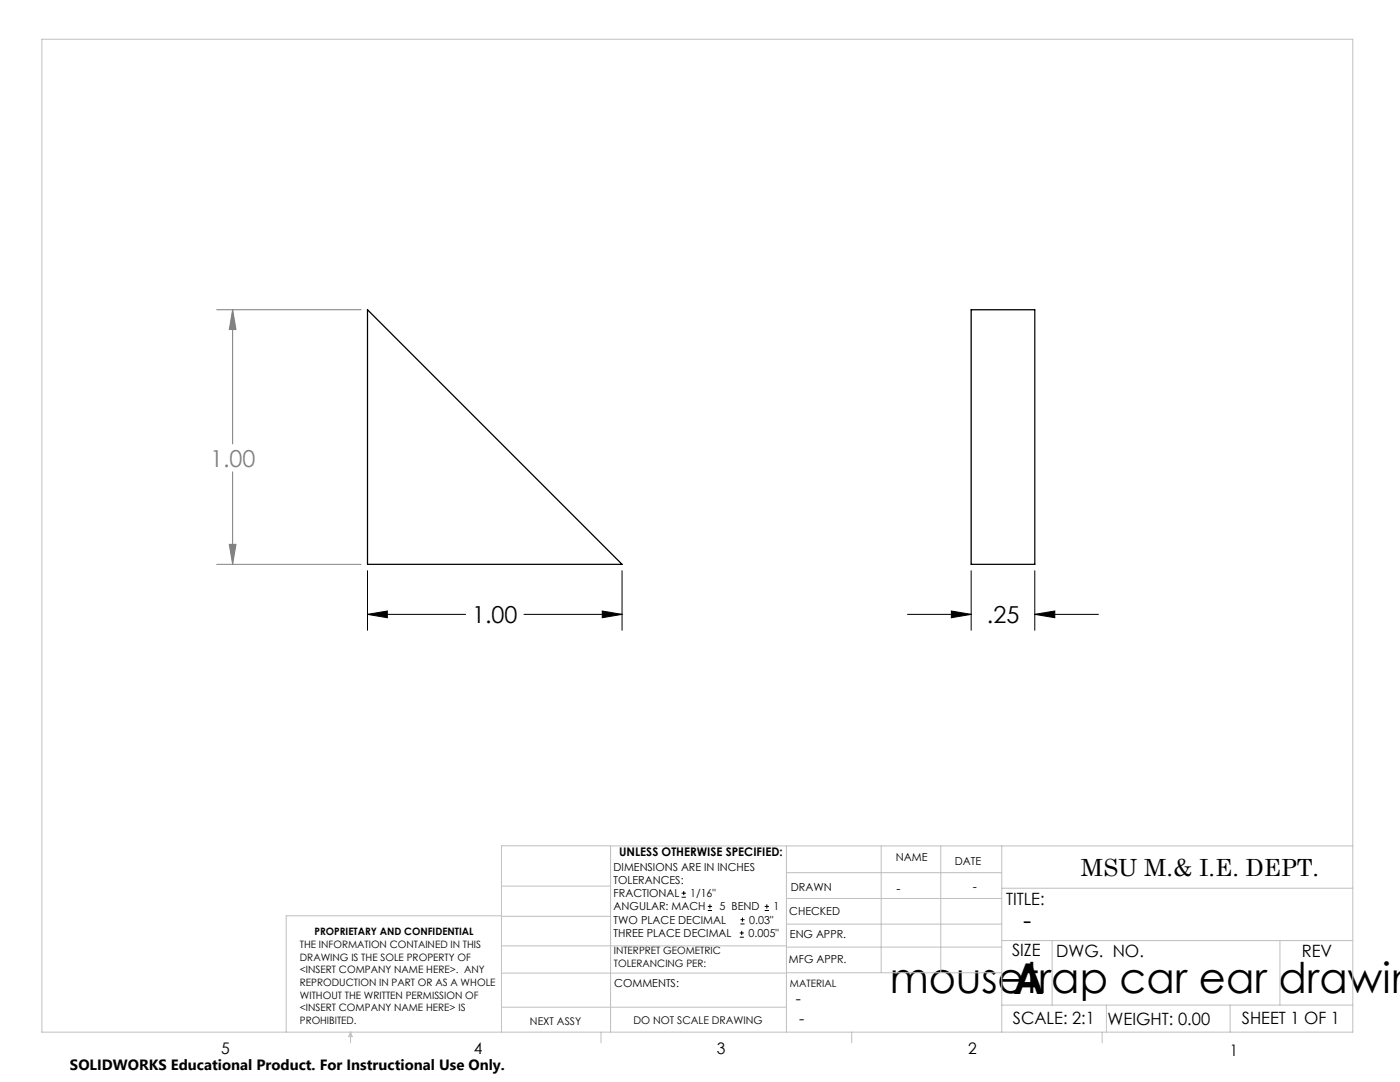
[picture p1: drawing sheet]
<svg xmlns="http://www.w3.org/2000/svg" width="279mm" height="216mm" viewBox="0 0 279 216" stroke-linecap="round" stroke-linejoin="round" font-family="sans-serif">
<g fill="none" stroke="#000" stroke-width=".2">
<path d="M73.3 113.9v11.9M124.1 113.9v11.9M193.8 113.9v11.9M206.5 113.9v11.9M73.3 122.6l4-.7v1.4zM73.3 122.6h19.6M104.6 122.6h19.5M120.2 121.9l3.9 .7-3.9 .7zM181.1 122.6h12.7M189.9 121.9l3.9 .7-3.9 .7zM206.5 122.6l4-.7v1.4zM206.5 122.6h12.7"/>
<path d="M136 179h.9M136 178.2h.9M136.5 177.8v.8M141.3 181.7h.8M141.3 180.9h.8M141.7 180.4v.9M147.6 187h.8M147.6 186.2h.8M147.8 184.4h.8M147.8 183.5h.8M148 185.7v.9M148.2 183.1v.8"/>
<path d="M152.6 181.7h.9M152.6 180.9h.9M153 180.4v.9"/>
</g>
<path d="M43.3 61.8h28.8M46.4 61.8l.7 4h-1.3zM46.4 61.8v26.8M46.4 94.2v18.4M43.3 112.6h28.8M45.8 108.6h1.3l-.7 4z" fill="none" stroke="#808080" stroke-width=".2"/>
<g fill="none" stroke="#c0c0c0" stroke-width=".2">
<path d="M8.4 7.8h261.6v198.2h-261.6zM100.1 176.8h21.7M121.8 168.8v37.2M157 168.8v37.2M157 179.3h42.9M157 174.1h42.9M175.9 168.8v25.3M187.7 168.8v25.3M199.9 177.2h70.1M199.9 168.8v37.2M270 168.8h-169.9v37.2M100.1 194.2h56.9"/>
<path d="M100.1 188.7h56.9M100.1 182.8h21.7M100.1 182.7h-43v23.3M157 194.1h42.9M157 184.4h42.9M157 189h42.9M199.9 187.7h70.1M210 187.7v12.9M255.4 187.7v12.9M70 206v2.1M70 206l.3 .8h-.7zM100.1 201h56.9"/>
<path d="M119.9 206v2.1M170 206v2.1M199.9 200.6h70.1M220 206v2.1M220.8 200.6v5.4M245.5 200.6v5.4"/>
</g>
<path d="M120.2 121.9l3.9 .7-3.9 .7zM73.3 122.6l4-.7v1.4zM206.5 122.6l4-.7v1.4zM189.9 121.9l3.9 .7-3.9 .7z" fill="#000"/>
<path d="M46.4 61.8l.7 4h-1.3zM45.8 108.6h1.3l-.7 4z" fill="#808080"/>
<path d="M73.3 61.8l50.8 50.8h-50.8zM193.8 61.8h12.7v50.8h-12.7z" fill="none" stroke="#000" stroke-width=".25"/>
<g font-size="8.5">
<text x="177.6" y="198.1">mousetrap car ear drawin</text>
<text x="202.2" y="198.3">A</text>
</g>
<text font-size="5.1" x="204.2" y="185.4">-</text>
<text font-size="4.7" fill="#808080" x="41.9" y="93.1">1.00</text>
<g font-size="4.7">
<text x="94.2" y="124.3">1.00</text>
<text x="197" y="124.3">.25</text>
<text x="215.7" y="174.7">MSU M.&amp; I.E. DEPT.</text>
</g>
<g font-size="3.4">
<text x="200.8" y="180.5">TITLE:</text>
<text x="202" y="190.8">SIZE</text>
<text x="210.8" y="190.9">DWG. NO.</text>
<text x="259.8" y="191">REV</text>
<text x="202.1" y="204.4">SCALE: 2:1</text>
<text x="221" y="204.5">WEIGHT: 0.00</text>
<text x="247.8" y="204.4">SHEET 1 OF 1</text>
</g>
<g font-size="3.2">
<text x="158.8" y="200.4">-</text>
<text x="159.5" y="204.4">-</text>
<text x="44.2" y="210.4">5</text>
<text x="94.6" y="210.3">4</text>
<text x="143.1" y="210.4">3</text>
<text x="193.2" y="210.3">2</text>
<text x="245.4" y="210.6">1</text>
</g>
<text font-size="3" x="14" y="213.5">SOLIDWORKS Educational Product. For Instructional Use Only.</text>
<g font-size="2.5">
<text x="178.9" y="178.2">-</text>
<text x="194.1" y="177.8">-</text>
</g>
<text font-size="2.4" x="123.6" y="170.8">UNLESS OTHERWISE SPECIFIED:</text>
<g font-size="2.2">
<text x="122.5" y="173.7">DIMENSIONS ARE IN INCHES</text>
<text x="178.8" y="171.8">NAME</text>
<text x="190.6" y="172.5">DATE</text>
<text x="122.5" y="176.4">TOLERANCES:</text>
<text x="122.5" y="179">FRACTIONAL</text>
<text x="137.8" y="179">1/16&quot;</text>
<text x="157.8" y="177.8">DRAWN</text>
<text x="122.5" y="184.3">TWO PLACE DECIMAL</text>
<text x="122.5" y="181.7">ANGULAR: MACH</text>
<text x="143.6" y="181.7">5 BEND</text>
<text x="149.5" y="184.3">0.03&quot;</text>
<text x="154.4" y="181.7">1</text>
<text x="157.5" y="182.5">CHECKED</text>
<text x="122.5" y="187">THREE PLACE DECIMAL</text>
<text x="149.4" y="187">0.005&quot;</text>
<text x="157.6" y="187.2">ENG APPR.</text>
<text x="122.6" y="197">COMMENTS:</text>
<text x="157.4" y="192.2">MFG APPR.</text>
</g>
<g font-size="2.1">
<text x="105.8" y="204.5">NEXT ASSY</text>
<text x="126.4" y="204.3">DO NOT SCALE DRAWING</text>
</g>
<g font-size="2">
<text x="59.8" y="189.2">THE INFORMATION CONTAINED IN THIS</text>
<text x="59.8" y="191.7">DRAWING IS THE SOLE PROPERTY OF</text>
<text x="62.8" y="186.5">PROPRIETARY AND CONFIDENTIAL</text>
<text x="122.5" y="190.4">INTERPRET GEOMETRIC</text>
<text x="59.8" y="194.2">&lt;INSERT COMPANY NAME HERE&gt;. ANY</text>
<text x="59.8" y="196.8">REPRODUCTION IN PART OR AS A WHOLE</text>
<text x="122.5" y="192.9">TOLERANCING PER:</text>
<text x="157.7" y="197">MATERIAL</text>
<text x="59.8" y="199.3">WITHOUT THE WRITTEN PERMISSION OF</text>
<text x="59.8" y="201.8">&lt;INSERT COMPANY NAME HERE&gt; IS</text>
<text x="59.8" y="204.3">PROHIBITED.</text>
</g>
</svg>
